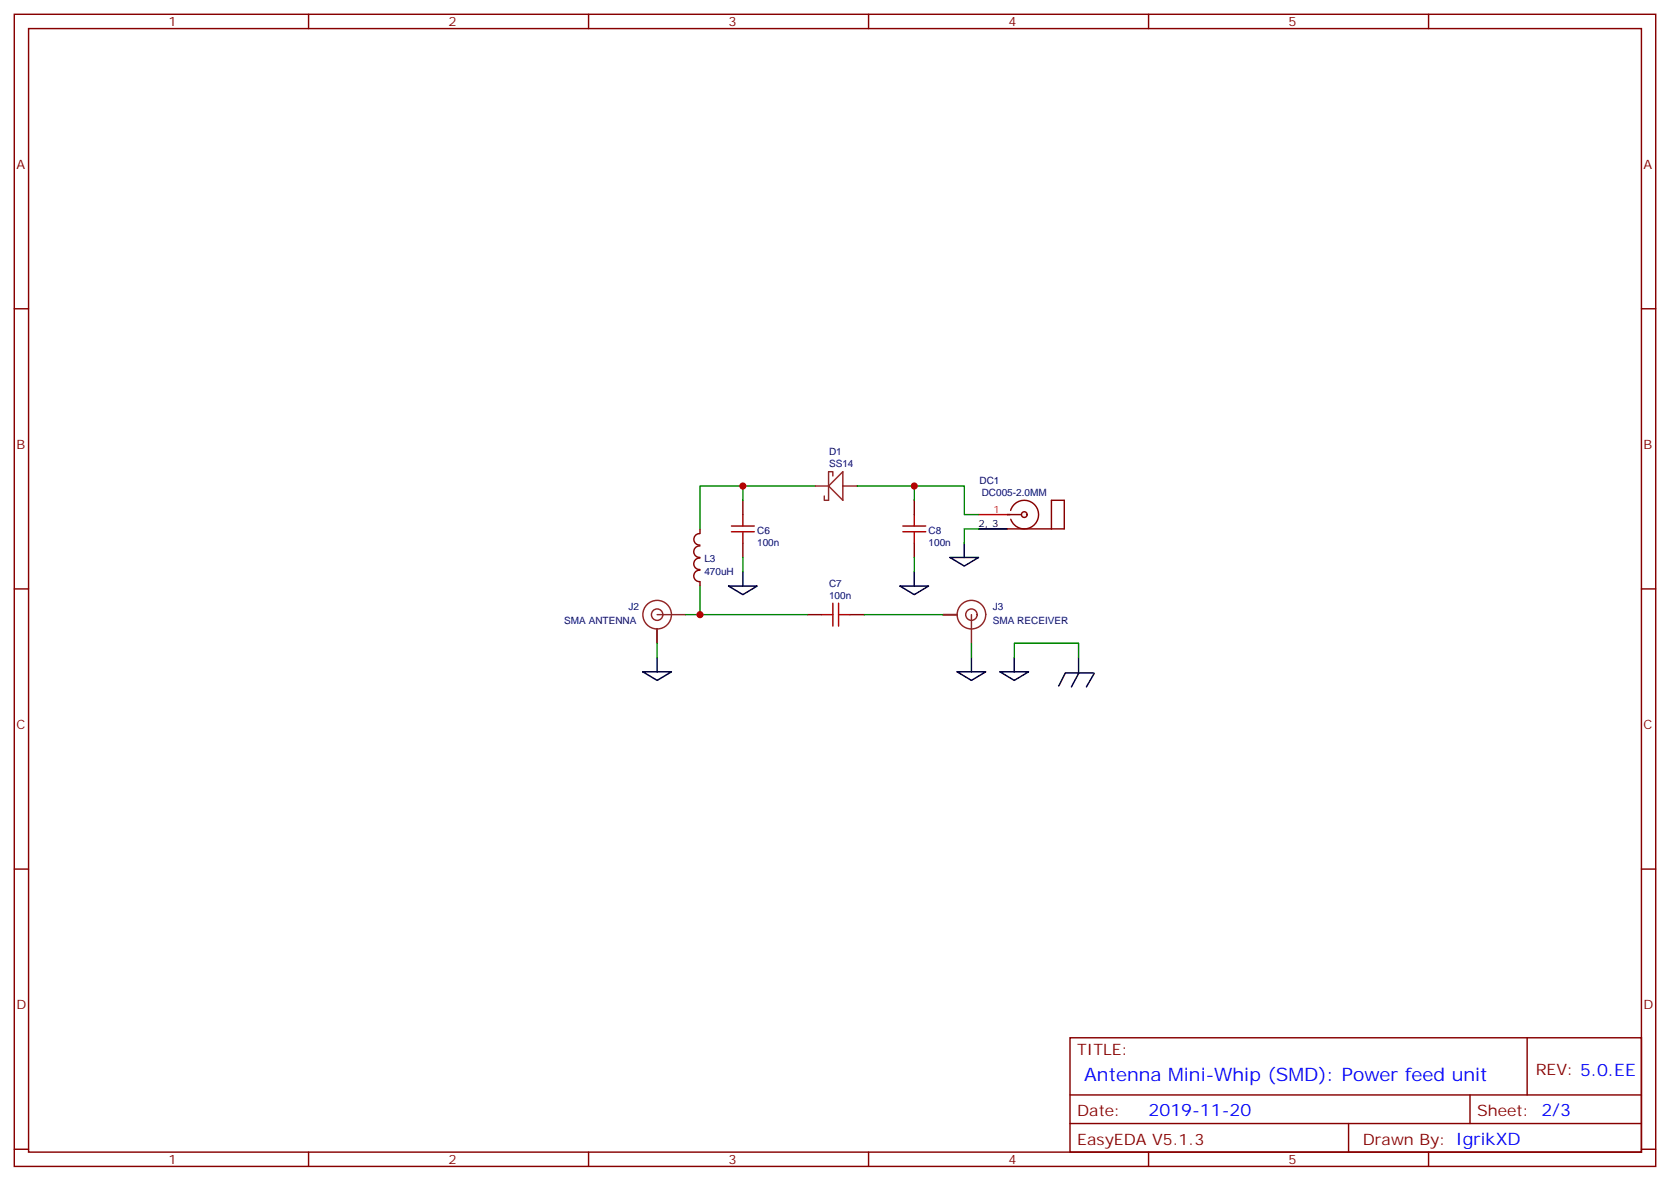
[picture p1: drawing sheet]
<svg xmlns="http://www.w3.org/2000/svg" width="412mm" height="292mm" viewBox="0 0 412 292" stroke-linecap="round" stroke-linejoin="round" font-family="sans-serif">
<g fill="none" stroke="#870000" stroke-width=".35">
<path d="M3.5 3.5h405.4v284.4h-405.4zM7.1 7.1h398.2v277.2h-398.2zM76.2 3.5v3.6M145.3 3.5v3.6M214.5 3.5v3.6M283.6 3.5v3.6M352.8 3.5v3.6M3.5 76.2h3.6M405.3 76.2h3.6M172.8 137.7a1.41 1.41 0 0 0-1.5 1.4 1.41 1.41 0 0 0 1.5 1.4M172.8 134.8a1.41 1.41 0 0 0-1.5 1.4 1.41 1.41 0 0 0 1.5 1.4M172.8 131.7a1.41 1.41 0 0 0-1.5 1.4 1.41 1.41 0 0 0 1.5 1.4"/>
<path d="M172.9 130.5v1.1M183.4 123.5v3.5M183.4 134.1v3.5M225.8 123.5v3.5M225.8 134.1v3.5M3.5 145.3h3.6M172.8 140.7a1.41 1.41 0 0 0-1.5 1.4 1.41 1.41 0 0 0 1.5 1.4M172.9 143.6v1M199.3 151.7h3.5M209.9 151.7h3.5M405.3 145.3h3.6M3.5 214.5h3.6"/>
<path d="M405.3 214.5h3.6M264.2 256.1h141.1v28.2h-141.1zM377.1 256.1v14.1M264.2 270.2h141.1M264.2 277.3h141.1M333 277.3v7M363 270.2v7.1M3.5 283.6h3.6M76.2 284.3v3.6M145.3 284.3v3.6M214.5 284.3v3.6M283.6 284.3v3.6"/>
<path d="M352.8 284.3v3.6M405.3 283.6h3.6"/>
</g>
<path d="M180.6 131.2h5.7M180.6 129.8h5.7M183.4 127v2.8M183.4 131.2v2.9M223 131.2h5.6M223 129.8h5.6M225.8 127v2.8M225.8 131.2v2.9M202.8 151.7h2.9M205.7 148.9v5.6M207.1 148.9v5.6M207.1 151.7h2.8" fill="none" stroke="#a10000" stroke-width=".35"/>
<path d="M201.1 119.9h3.5M204.6 116.4v7.1M208.1 116.4v7.1l-3.5-3.6zM208.1 119.9h3.6" fill="none" stroke="#8c2424" stroke-width=".35"/>
<g fill="#8c2424">
<circle cx="211.7" cy="119.9" r=".18"/>
<circle cx="201.1" cy="119.9" r=".18"/>
</g>
<path d="M204.6 116.4h1.1v1.1M203.6 122.4v1.1h1" fill="none" stroke="#8c2424" stroke-width=".35"/>
<path d="M241.7 127h7" fill="none" stroke="#f00" stroke-width=".35"/>
<path d="M241.7 130.5h7" fill="none" stroke="#000" stroke-width=".35"/>
<path d="M248.7 130.5h14.1v-7h-3.2v7M248.7 127h3.5" fill="none" stroke="#870000" stroke-width=".35"/>
<circle cx="252.9" cy="127" r=".71" fill="#f0f0f0" stroke="#870000" stroke-width=".35"/>
<path d="M249.6 126a3.5 3.5 0 0 1 5.4-1.9 3.5 3.5 0 0 1 .1 5.7 3.5 3.5 0 0 1-5.5-1.6" fill="none" stroke="#870000" stroke-width=".35"/>
<g fill="none" stroke="#000" stroke-width=".35">
<path d="M234.6 137.6h7.1l-3.6 2.1zM238.1 134.1v3.5M241.7 130.5h7M179.9 144.6h7.1l-3.6 2.2zM183.4 141.1v3.5M222.2 144.6h7.1l-3.5 2.2zM225.8 141.1v3.5M158.7 165.8h7.1l-3.5 2.1zM162.3 162.3v3.5M236.4 165.8h7l-3.5 2.1zM239.9 162.3v3.5M246.9 165.8h7.1l-3.5 2.1z"/>
<path d="M250.5 162.3v3.5M263.1 166.1l-1.7 3.1M263.2 166.1h6.8M266.3 162.3v3.5M266.4 166.1l-1.8 3.4M270.2 166.2l-1.9 3.3"/>
</g>
<g fill="none" stroke="#8c2424" stroke-width=".35">
<path d="M162.3 151.7h7M162.3 155.2v3.6M232.8 151.7h3.6M239.9 151.7v7.1"/>
<circle cx="162.3" cy="151.7" r="1.41"/>
<circle cx="162.3" cy="151.7" r="3.5"/>
<circle cx="239.9" cy="151.7" r="1.41"/>
<circle cx="239.9" cy="151.7" r="3.5"/>
</g>
<g fill="none" stroke="#008700" stroke-width=".35">
<path d="M183.4 119.9v3.6M201.1 119.9h-28.2v10.6M211.7 119.9h14.1M183.4 137.6v3.5M225.8 123.5v-3.6h12.3v7.1h3.6M225.8 137.6v3.5M241.7 130.5h-3.6v3.6M162.3 158.8v3.5M169.3 151.7h3.6M172.9 144.6v7.1h26.4M213.4 151.7h19.4M239.9 158.8v3.5"/>
<path d="M250.5 162.3v-3.5h15.8v3.5"/>
</g>
<g fill="#c00">
<circle cx="172.9" cy="151.7" r=".88"/>
<circle cx="183.4" cy="119.9" r=".88"/>
<circle cx="225.8" cy="119.9" r=".88"/>
</g>
<text font-size="4.6" fill="#00f" x="267.8" y="266.7">Antenna Mini-Whip (SMD): Power feed unit</text>
<text font-size="4.2" fill="#00f" x="283.6" y="275.5">2019-11-20</text>
<g font-size="3.9" fill="#800">
<text x="266" y="260.4">TITLE:</text>
<text x="379.2" y="265.3">REV: 5.0.EE</text>
<text x="266" y="275.5">Date:</text>
<text x="364.8" y="275.5">Sheet: 2/3</text>
<text x="266" y="282.6">EasyEDA V5.1.3</text>
<text x="336.5" y="282.6">Drawn By: IgrikXD</text>
</g>
<g font-size="3.2" fill="#800">
<text x="41.6" y="6.5">1</text>
<text x="110.8" y="6.5">2</text>
<text x="179.9" y="6.5">3</text>
<text x="249.1" y="6.5">4</text>
<text x="318.2" y="6.5">5</text>
<text x="4.1" y="41.6">A</text>
<text x="405.9" y="41.6">A</text>
<text x="4.1" y="110.8">B</text>
<text x="405.9" y="110.8">B</text>
<text x="4.1" y="179.9">C</text>
<text x="405.9" y="179.9">C</text>
<text x="4.1" y="249.1">D</text>
<text x="405.9" y="249.1">D</text>
<text x="41.6" y="287.3">1</text>
<text x="110.8" y="287.3">2</text>
<text x="179.9" y="287.3">3</text>
<text x="249.1" y="287.3">4</text>
<text x="318.2" y="287.3">5</text>
</g>
<g font-size="2.5" fill="#000080">
<text x="204.7" y="112.4">D1</text>
<text x="204.7" y="115.4">SS14</text>
<text x="241.9" y="119.5">DC1</text>
<text x="242.4" y="122.3">DC005-2.0MM</text>
<text x="187" y="131.7">C6</text>
<text x="229.3" y="131.7">C8</text>
<text x="187" y="134.8">100n</text>
<text x="229.3" y="134.8">100n</text>
<text x="173.9" y="141.9">470uH</text>
<text x="173.9" y="138.7">L3</text>
<text x="204.7" y="147.8">100n</text>
<text x="204.7" y="144.8">C7</text>
<text x="139.3" y="154">SMA ANTENNA</text>
<text x="155.2" y="150.5">J2</text>
<text x="245.2" y="154">SMA RECEIVER</text>
<text x="245.2" y="150.5">J3</text>
</g>
<text font-size="2.5" x="241.7" y="130.2">2, 3</text>
<text font-size="2.5" fill="#f00" x="245.4" y="126.6">1</text>
</svg>
